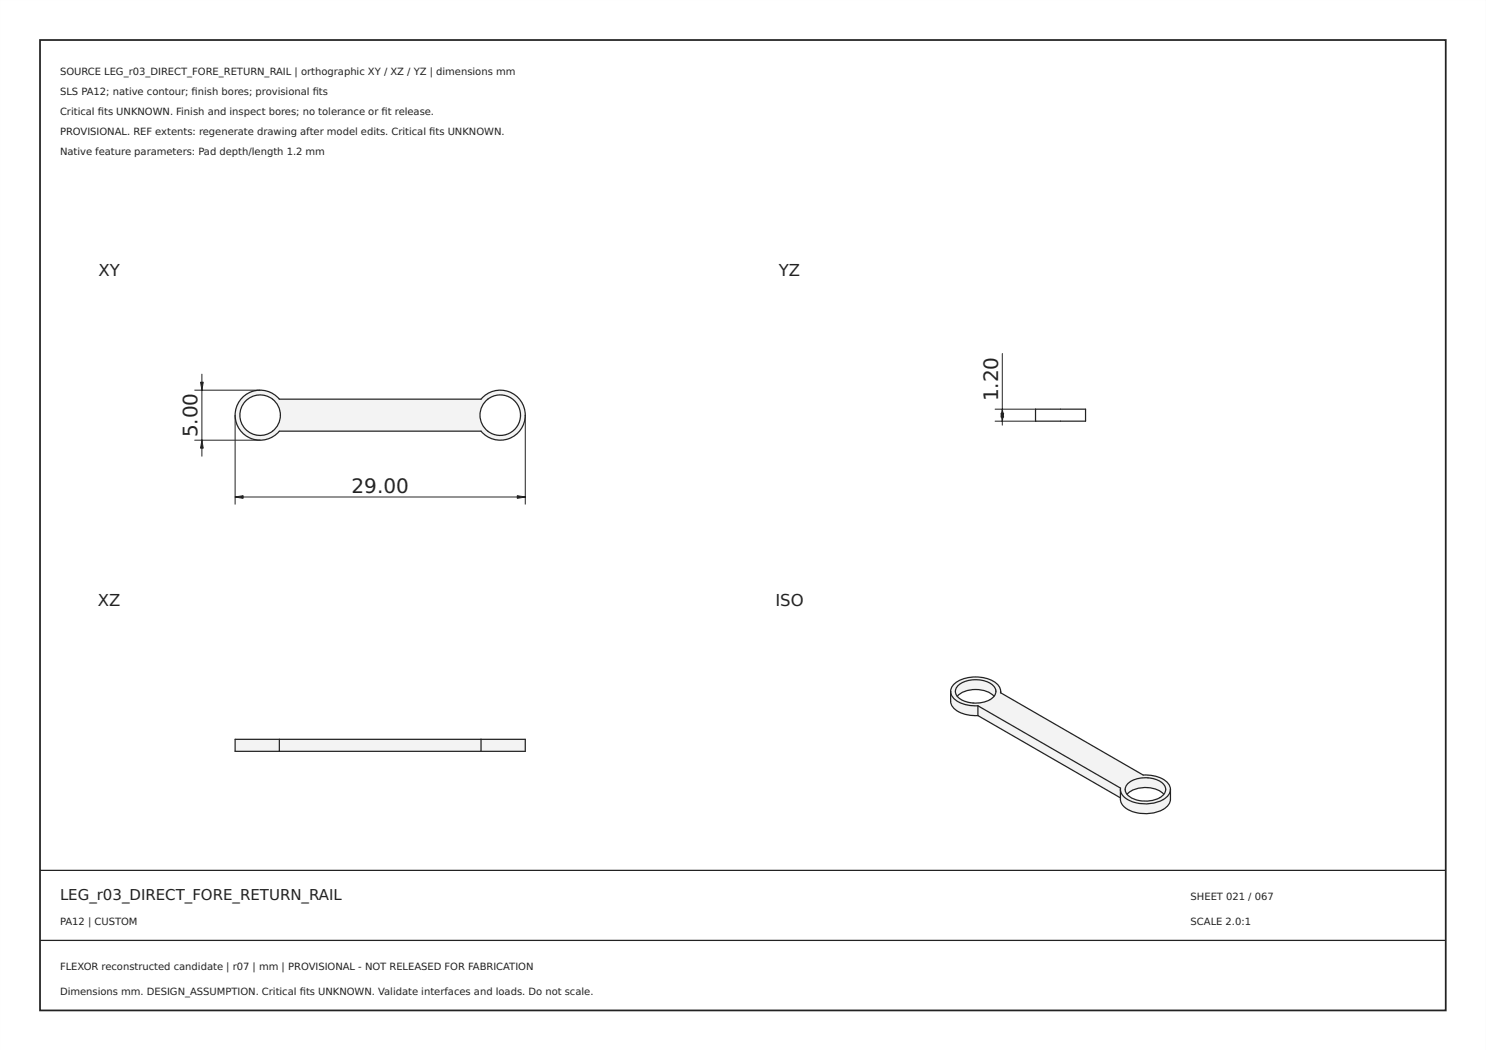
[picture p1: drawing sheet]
<svg xmlns="http://www.w3.org/2000/svg" width="297mm" height="210mm" viewBox="0 0 297 210" stroke-linecap="round" stroke-linejoin="round" font-family="sans-serif">
<path d="M0 0h297v210h-297zM0 0v210h297v-210z" fill="#000"/>
<path d="M8 8h281v194h-281z" fill="none" stroke="#222" stroke-width=".35"/>
<path d="M8 174h281zM8 188h281z" fill="#000" stroke="#222" stroke-width=".25"/>
<path d="M48.4 79.5a5 5 0 0 1 7.4 .3h40.4a5 5 0 0 1 7.2-.4 5 5 0 0 1 0 7.2 5 5 0 0 1-7.2-.4h-40.4a5 5 0 0 1-7.1 .5 5 5 0 0 1-.3-7.2zM47.9 83a4.1 4.1 0 0 0 8.1 0 4.1 4.1 0 0 0-8.1 0zM95.9 83a4 4 0 0 0 8.1 0 4 4 0 0 0-8.1 0z" fill-rule="evenodd" fill="#f1f3f5"/>
<g fill="none" stroke="#212529" stroke-width=".25">
<path d="M48.4 79.5a5 5 0 0 1 7.4 .3h40.4a5 5 0 0 1 7.2-.4 5 5 0 0 1 0 7.2 5 5 0 0 1-7.2-.4h-40.4a5 5 0 0 1-7.1 .5 5 5 0 0 1-.3-7.2z"/>
<circle cx="52" cy="83" r="4"/>
<circle cx="100" cy="83" r="4"/>
</g>
<path d="M38.9 78h13.1M40.4 74.8v16.4M38.9 88h13.1M47 99.4h58M47 83v17.8M105 83v17.8" fill="none" stroke="#212529" stroke-width=".2"/>
<g fill="#212529" stroke="#212529" stroke-width=".2">
<path d="M103.4 99.1l1.6 .3-1.6 .2z"/>
<path d="M47 99.4l1.6-.3v.5z"/>
<path d="M40.1 76.4h.5l-.2 1.6z"/>
<path d="M40.4 88l.2 1.6h-.5z"/>
</g>
<g fill="#f1f3f5">
<path d="M55.8 147.8h40.4v2.4h-40.4z" fill-rule="evenodd"/>
<path d="M47 147.8h8.8v2.4h-8.8z" fill-rule="evenodd"/>
<path d="M96.2 147.8h8.8v2.4h-8.8z" fill-rule="evenodd"/>
</g>
<path d="M207 81.8h10v2.4h-10zM55.8 147.8h-8.8v2.4h8.8M55.8 147.8v2.4M55.8 150.2h40.4M55.8 147.8h40.4M96.2 147.8h8.8v2.4h-8.8M96.2 147.8v2.4" fill="none" stroke="#212529" stroke-width=".25"/>
<path d="M200.4 70.7v14.3M198.9 81.8h8.1M198.9 84.2h8.1" fill="none" stroke="#212529" stroke-width=".2"/>
<g fill="#212529" stroke="#212529" stroke-width=".2">
<path d="M200.4 81.8l.2 1.6h-.5z"/>
<path d="M200.1 82.6h.5l-.2 1.6z"/>
</g>
<g fill="#f1f3f5">
<path d="M195.5 141.1l28.5 16.5v1.9l-28.5-16.4z" fill-rule="evenodd"/>
<path d="M190 138.2a3.2 3.2 0 0 0 2.8 2.6l1.3 .3h1.4v2a5.6 5.6 0 0 1-5.3-2.1l-.2-.8z" fill-rule="evenodd"/>
<path d="M190.9 136.6a7.4 7.4 0 0 1 8.3 0 2.22 2.22 0 0 1 .8 1.9l28.5 16.4a5.6 5.6 0 0 1 5.3 2.1 2.11 2.11 0 0 1-1.3 2.9 7.4 7.4 0 0 1-7.9-.7 1.92 1.92 0 0 1-.6-1.6l-28.5-16.5a5.6 5.6 0 0 1-5.3-2.1 1.88 1.88 0 0 1 .7-2.4zM191.4 137.2a1.69 1.69 0 0 0 .7 2.6 5.7 5.7 0 0 0 6.6-.6 1.59 1.59 0 0 0-.6-2.5 5.9 5.9 0 0 0-6.7 .5zM225.4 156.7a1.66 1.66 0 0 0 .6 2.7 5.7 5.7 0 0 0 6.6-.6l.3-.5a1.79 1.79 0 0 0-1.2-2.2 6 6 0 0 0-6.3 .6z" fill-rule="evenodd"/>
<path d="M224 157.8a2.98 2.98 0 0 0 2.3 2.5 7.3 7.3 0 0 0 7.1-1.2l.5-.8 .1-.5a3.5 3.5 0 0 1-.6 3.3 7.1 7.1 0 0 1-8.8 .1 2.04 2.04 0 0 1-.6-1.7z" fill-rule="evenodd"/>
<path d="M200 138.2v.3z" fill-rule="evenodd"/>
<path d="M191.4 137.2a5.7 5.7 0 0 1 7.2-.1 1.5 1.5 0 0 1 .1 2.1 5.7 5.7 0 0 0-7.4 0l-.2-.5a1.45 1.45 0 0 1 .3-1.5z" fill-rule="evenodd"/>
<path d="M225.4 156.7a5.7 5.7 0 0 1 7.3 .2 1.48 1.48 0 0 1-.1 1.9 5.6 5.6 0 0 0-7.3 0 1.5 1.5 0 0 1 .1-2.1z" fill-rule="evenodd"/>
</g>
<g fill="none" stroke="#212529" stroke-width=".25">
<path d="M190 138.2a3.7 3.7 0 0 0 .4 3.1 6 6 0 0 0 5.1 1.8M190 138.2a3.4 3.4 0 0 1 3.1-2.6 6.7 6.7 0 0 1 6.5 1.5l.4 1.1M190 138.2a3.2 3.2 0 0 0 2.8 2.6l1.3 .3h1.4M191.3 139.2a5.7 5.7 0 0 1 7.4 0M191.4 137.2a5.7 5.7 0 0 1 7.2-.1 1.66 1.66 0 0 1-.7 2.8 5.9 5.9 0 0 1-6.6-.7 1.47 1.47 0 0 1 .1-2zM200 138.2v.3l28.5 16.4a5.6 5.6 0 0 1 5.3 2.1l.2 .8M200 138.2v.3M195.5 141.1l28.5 16.5v.2M195.5 141.1v2M195.5 143.1l28.5 16.4M224 157.8a3.4 3.4 0 0 0 .6 3.4 7.1 7.1 0 0 0 8.8-.1 3.5 3.5 0 0 0 .6-3.3M224 157.8a2.98 2.98 0 0 0 2.3 2.5 7.3 7.3 0 0 0 7.1-1.2l.5-.8 .1-.5"/>
<path d="M225.3 158.8a5.7 5.7 0 0 1 7.3 0M225.4 156.7a5.7 5.7 0 0 1 7.3 .2 1.88 1.88 0 0 1-1.4 2.8 6 6 0 0 1-5.9-.8l-.5-.9a1.57 1.57 0 0 1 .5-1.3z"/>
</g>
<g font-size="4" fill="#212529">
<text x="199.5" y="80.2" transform="rotate(-90 199.5 80.2)">1.20</text>
<text x="39.5" y="87.4" transform="rotate(-90 39.5 87.4)">5.00</text>
<text x="70.3" y="98.5">29.00</text>
</g>
<g font-size="3.3" fill="#212529">
<text x="19.7" y="55.1">XY</text>
<text x="155.7" y="55.1">YZ</text>
<text x="19.6" y="121.1">XZ</text>
<text x="155" y="121.1">ISO</text>
</g>
<text font-size="3" fill="#222" x="12" y="180">LEG_r03_DIRECT_FORE_RETURN_RAIL</text>
<g font-size="2" fill="#222">
<text x="12" y="15">SOURCE LEG_r03_DIRECT_FORE_RETURN_RAIL | orthographic XY / XZ / YZ | dimensions mm</text>
<text x="12" y="19">SLS PA12; native contour; fnish bores; provisional fts</text>
<text x="12" y="23">Critical fts UNKNOWN. Finish and inspect bores; no tolerance or ft release.</text>
<text x="19.6" y="23">i</text>
<text x="38.3" y="19">i</text>
<text x="62.5" y="19">i</text>
<text x="76.3" y="23">i</text>
<text x="12" y="27">PROVISIONAL. REF extents: regenerate drawing after model edits. Critical fts UNKNOWN.</text>
<text x="85.8" y="27">i</text>
<text x="12" y="31">Native feature parameters: Pad depth/length 1.2 mm</text>
<text x="238" y="180">SHEET 021 / 067</text>
<text x="12" y="185">PA12 | CUSTOM</text>
<text x="238" y="185">SCALE 2.0:1</text>
<text x="12" y="194">FLEXOR reconstructed candidate | r07 | mm | PROVISIONAL - NOT RELEASED FOR FABRICATION</text>
<text x="12" y="199">Dimensions mm. DESIGN_ASSUMPTION. Critical fts UNKNOWN. Validate interfaces and loads. Do not scale.</text>
<text x="59.9" y="199">i</text>
</g>
</svg>
